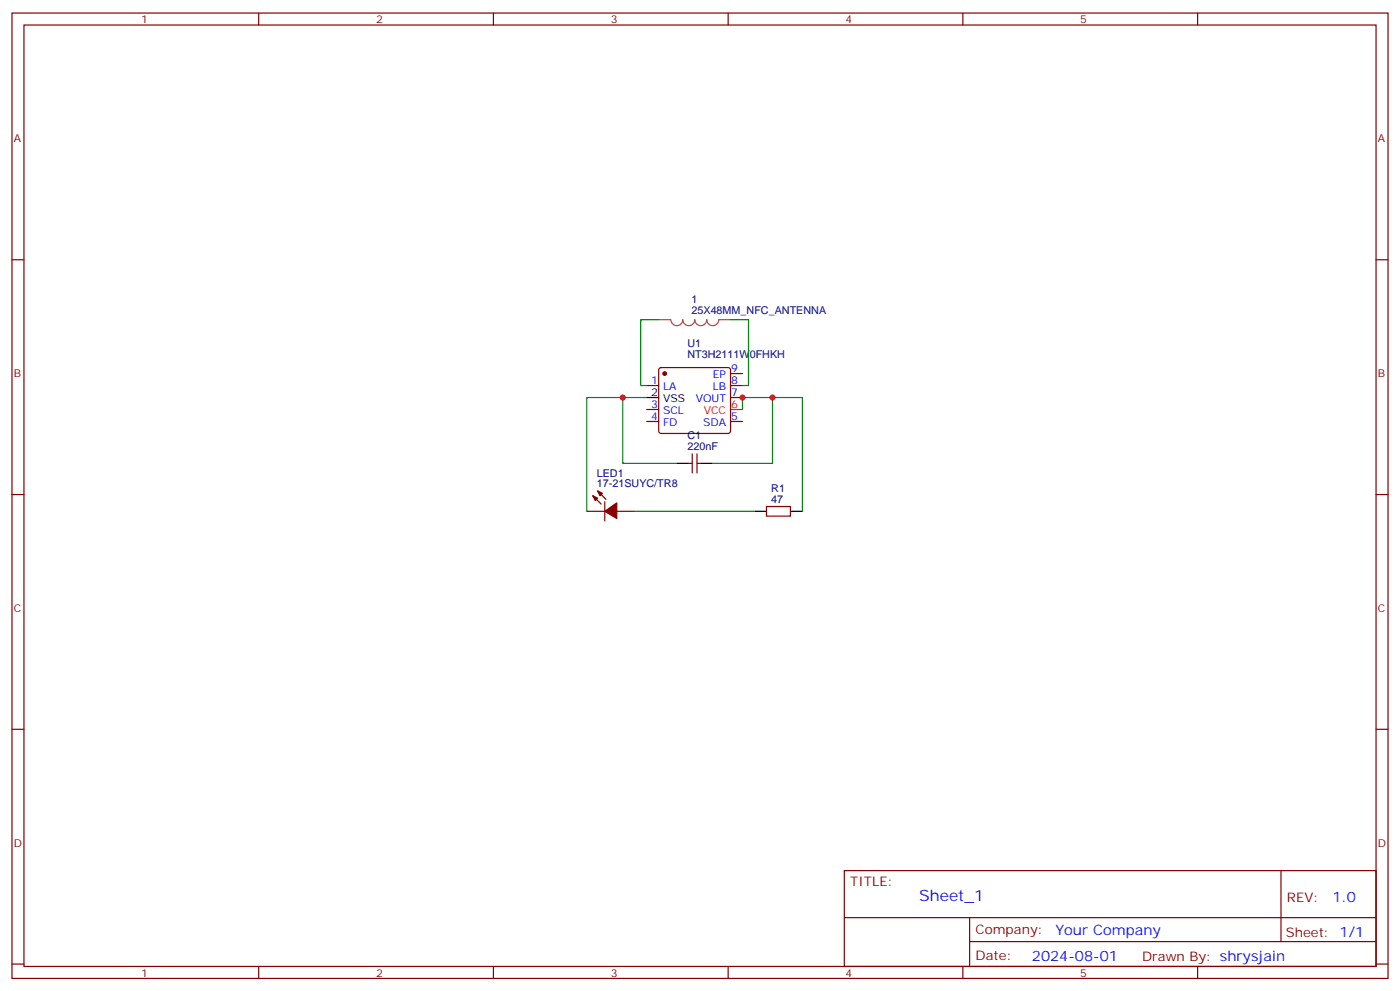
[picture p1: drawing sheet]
<svg xmlns="http://www.w3.org/2000/svg" width="412mm" height="292mm" viewBox="0 0 412 292" stroke-linecap="round" stroke-linejoin="round" font-family="sans-serif">
<g fill="none" stroke="#870000" stroke-width=".35">
<path d="M3.5 3.8h405.4v284.4h-405.4zM7.1 7.4h398.2v277.3h-398.2zM76.2 3.8v3.6M145.3 3.8v3.6M214.5 3.8v3.6M283.6 3.8v3.6M352.8 3.8v3.6M3.5 76.5h3.6M405.3 76.5h3.6M190.5 113.6h3.5M194.3 108.5l.4-.2h19.8l.5 .2 .2 .5v18l-.2 .5-.5 .2h-19.8l-.5-.3-.2-.4v-18zM215.2 110h3.5"/>
<path d="M215.2 113.6h3.5M215.2 117.1h3.5M190.5 124.1h3.5M190.5 120.6h3.5M202.8 136.5h1.1M203.9 133.7v5.6M205.3 133.7v5.6M205.3 136.5h1.1M215.2 124.1h3.5M3.5 145.7h3.6M172.9 150.6h5.3M174.6 146l2.5 2.5"/>
<path d="M176 144.6l2.5 2.5M178.2 147.8v5.6M181.7 150.6h5.3M225.8 149.2h7v2.8h-7zM405.3 145.7h3.6M3.5 214.8h3.6M405.3 214.8h3.6M248.7 256.4h156.6v28.3h-156.6zM377.3 256.5v20.8M248.7 270.3h156.5M285.6 277.3h119.6M285.6 270.3v14.1"/>
<path d="M3.5 284h3.6M76.2 284.7v3.5M145.3 284.7v3.5M214.5 284.7v3.5M283.6 284.7v3.5M352.8 284.7v3.5M405.3 284h3.6"/>
</g>
<path d="M215.2 120.6h3.5" fill="none" stroke="#f00" stroke-width=".35"/>
<path d="M190.5 117.1h3.5M199.3 136.5h3.5M206.4 136.5h3.5M222.2 150.6h3.6M232.8 150.6h3.6" fill="none" stroke="#000" stroke-width=".35"/>
<g fill="#870000" stroke="#870000" stroke-width=".35">
<path d="M174.6 146l1.4 .7-.7 .7z"/>
<path d="M176 144.6l1.4 .7-.7 .7z"/>
<path d="M178.2 150.6l3.5-2.5v4.6z"/>
<circle cx="195.8" cy="110" r=".53"/>
</g>
<path d="M194 94.2h3.5M197.6 94.2a1.76 1.76 0 0 0 1.8 1.7 1.76 1.76 0 0 0 1.7-1.7 1.76 1.76 0 0 0 1.8 1.7 1.76 1.76 0 0 0 1.8-1.7 1.76 1.76 0 0 0 1.7 1.7 1.76 1.76 0 0 0 1.8-1.7 1.76 1.76 0 0 0 1.8 1.7 1.76 1.76 0 0 0 1.7-1.7h3.5" fill="none" stroke="#a64a4a" stroke-width=".35"/>
<path d="M194 94.2h-5.3v19.4h1.8M215.2 94.2h5.3v19.4h-1.8M183.4 117.1h-10.5v33.5M190.5 117.1h-7.1v19.4h15.9M227.5 117.1h8.9v33.5M218.7 120.6v-3.5h8.8v19.4h-17.6M187 150.6h35.2" fill="none" stroke="#008700" stroke-width=".35"/>
<g fill="#c00">
<circle cx="218.7" cy="117.1" r=".88"/>
<circle cx="227.5" cy="117.1" r=".88"/>
<circle cx="183.4" cy="117.1" r=".88"/>
</g>
<text font-size="4.6" fill="#00f" x="270.8" y="265.5">Sheet_1</text>
<g font-size="4.2" fill="#00f">
<text x="392.5" y="265.7">1.0</text>
<text x="310.9" y="275.3">Your Company</text>
<text x="304" y="283.1">2024-08-01</text>
</g>
<g font-size="3.9" fill="#800">
<text x="250.5" y="261">TITLE:</text>
<text x="379.1" y="265.7">REV:</text>
<text x="287.4" y="275.2">Company:</text>
<text x="378.7" y="275.8">Sheet: 1/1</text>
<text x="287.4" y="282.9">Date:</text>
<text x="336.4" y="283">Drawn By: shrysjain</text>
</g>
<g font-size="3.2" fill="#800">
<text x="41.6" y="6.8">1</text>
<text x="110.8" y="6.8">2</text>
<text x="179.9" y="6.8">3</text>
<text x="249.1" y="6.8">4</text>
<text x="318.2" y="6.8">5</text>
<text x="4.1" y="41.9">A</text>
<text x="405.9" y="41.9">A</text>
<text x="4.1" y="111.1">B</text>
<text x="405.9" y="111.1">B</text>
<text x="4.1" y="180.2">C</text>
<text x="405.9" y="180.2">C</text>
<text x="4.1" y="249.4">D</text>
<text x="405.9" y="249.4">D</text>
<text x="41.6" y="287.7">1</text>
<text x="110.8" y="287.7">2</text>
<text x="179.9" y="287.7">3</text>
<text x="249.1" y="287.7">4</text>
<text x="318.2" y="287.7">5</text>
</g>
<g font-size="3.2" fill="#000080">
<text x="203.7" y="89.4">1</text>
<text x="203.7" y="92.5">25X48MM_NFC_ANTENNA</text>
<text x="202.5" y="105.3">NT3H2111W0FHKH</text>
<text x="202.5" y="102.2">U1</text>
<text x="202.5" y="129.4">C1</text>
<text x="202.5" y="132.6">220nF</text>
<text x="175.8" y="143.5">17-21SUYC/TR8</text>
<text x="175.8" y="140.4">LED1</text>
<text x="227.2" y="148.1">47</text>
<text x="227.2" y="145">R1</text>
</g>
<g font-size="3.2" fill="#00f">
<text x="191.8" y="113.2">1</text>
<text x="210" y="111.4">EP</text>
<text x="215.4" y="109.7">9</text>
<text x="215.4" y="113.2">8</text>
<text x="195.3" y="115">LA</text>
<text x="204.9" y="118.5">VOUT</text>
<text x="209.9" y="115">LB</text>
<text x="215.4" y="116.7">7</text>
<text x="191.8" y="123.8">4</text>
<text x="191.8" y="120.3">3</text>
<text x="195.3" y="125.6">FD</text>
<text x="195.3" y="122">SCL</text>
<text x="207.1" y="125.6">SDA</text>
<text x="215.4" y="123.8">5</text>
</g>
<g font-size="3.2">
<text x="191.8" y="116.7">2</text>
<text x="195.3" y="118.5">VSS</text>
</g>
<g font-size="3.2" fill="#f00">
<text x="207.3" y="122">VCC</text>
<text x="215.4" y="120.3">6</text>
</g>
</svg>
